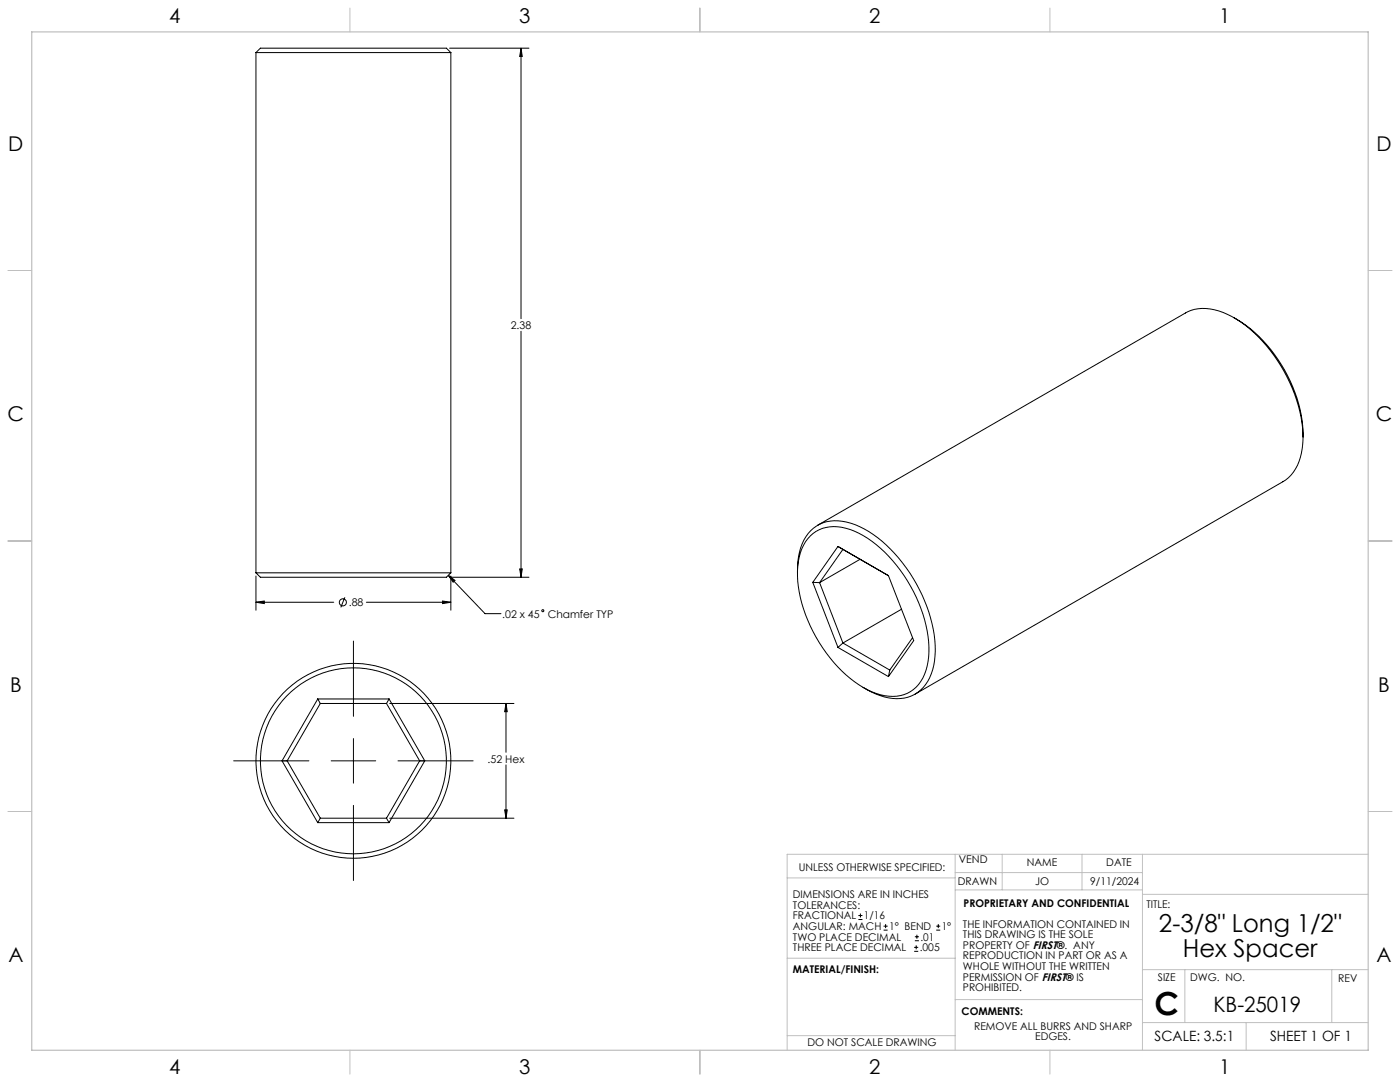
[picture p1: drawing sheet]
<svg xmlns="http://www.w3.org/2000/svg" width="559mm" height="432mm" viewBox="0 0 559 432" stroke-linecap="round" stroke-linejoin="round" font-family="sans-serif">
<g fill="none" stroke="#c0c0c0" stroke-width=".4">
<path d="M139.7 3.2v9.5M279.4 3.2v9.5M419.1 3.2v9.5M3.1 107.9h9.6M546.1 107.9h9.5M3.1 215.9h9.6M546.1 215.9h9.5M3.1 323.8h9.6M546.1 323.8h9.5M314.2 350.3h67M381.2 340.9v78.2M381.2 355.1h74.8"/>
<path d="M381.2 348.2h74.8M400 340.9v14.2M431.9 340.9v14.2M456 340.9v78.2M456 356.9h90.1M546.1 340.9h-231.9v78.2M314.2 382.4h67.2M381.2 398.9h74.8M456 387h90.1M472.9 387v21.1M531.6 387v21.1M139.7 419.1v9.6"/>
<path d="M279.4 419.1v9.6M314.2 413.3h67M419.1 419.1v9.6M456 408.1h90.1M497.4 408.1v11"/>
</g>
<path d="M12.7 12.7h533.4v406.4h-533.4z" fill="none" stroke="#c0c0c0" stroke-width=".5"/>
<g fill="none" stroke="#000" stroke-width=".4">
<path d="M179.5 19.2h31.6M208 19.2v108M208 19.2l.5 3.3h-1.1zM102.2 21h77.8M102.2 21l1.7-1.8h74.3l1.8 1.8M102.2 21v207.6M180 21v207.6M208 132.2v98.2M492.6 126.8a57.4 57.4 0 0 1 25.7 34.3l1.4 6.6 .4 6.7M323.4 213.9a14.7 14.7 0 0 1 15.9-2.6 48.7 48.7 0 0 1 24.1 22.6 49.1 49.1 0 0 1 7 30.1 14.9 14.9 0 0 1-11 13.6 23.2 23.2 0 0 1-18.3-5.5 59.2 59.2 0 0 1-22.8-42.2 21.2 21.2 0 0 1 5.1-16zM326.4 209.6l146.7-84.7a17.5 17.5 0 0 1 16.8 .5 56.2 56.2 0 0 1 24.9 27.2 47.4 47.4 0 0 1 4.7 28.2 16.7 16.7 0 0 1-7.5 11.5l-146.7 84.7M334.5 218.1l20.1 11.6 10.1 26-10.1 14.3"/>
<path d="M334.5 218.1l-10.1 14.3M334.5 218.1l1.9 1.2-9.3 13.2M102.2 229.9v13.6M102.2 228.6h77.8M102.2 228.6l1.7 1.8h74.3l1.8-1.8M137.7 238.4l-1.7 4M176.6 239.9l3.4 .4-3.4 .6zM178.9 229.6l14.7 15.3h6.4M178.9 229.6l2.7 2-.7 .7zM179.5 230.4h31.6M180 229.9v13.6M207.4 227h1.1l-.5 3.4z"/>
<path d="M318.3 228.9a21.7 21.7 0 0 1 6.4-18.1 16.2 16.2 0 0 1 16.7-1.4 52.1 52.1 0 0 1 24.3 23.5 52.4 52.4 0 0 1 7.3 30.7 16.3 16.3 0 0 1-10.6 14.6 22.2 22.2 0 0 1-17.8-3.8M324.4 232.4l10.1 26M324.4 232.4l2.7 .1M327.1 232.5l9.3 24.1M343.3 223.2l-16.2 9.3M102.2 240.3h31M102.2 240.3l3.3-.4v1zM141.1 255.8v30.1M146.2 240.3h33.8M334.5 258.4l20.1 11.6M336.4 256.6l-1.9 1.8M336.4 256.6l18.7 10.8"/>
<path d="M359.8 243.1l-23.4 13.5M364.2 254.5l-9.1 12.9M126.8 278.9h28.5M126.8 278.9l-14.2 24.7 14.2 24.7M126.8 278.9l1 1.8M155.3 278.9l14.2 24.7-14.2 24.7M155.3 278.9l-1 1.8M355.1 267.4l-.5 2.6M127.8 280.7h26.5M127.8 280.7l-13.2 22.9 13.2 22.9M141.1 294.7v17.8M154.3 280.7l13.2 22.9-13.2 22.9"/>
<path d="M155.5 280.7h49.6M202 280.7l.5 3.3h-1.1zM202 280.7v19.5M93.3 303.6h30M132.2 303.6h17.8M158.9 303.6h29.9M202 305.3v21.2M126.8 328.3h28.5M127.8 326.5l-1 1.8M127.8 326.5h26.5M141.1 321.4v30M154.3 326.5l1 1.8"/>
<path d="M155.5 326.5h49.6M201.4 323.2h1.1l-.5 3.3zM342.6 367h1.6M342.6 365.4h1.6M343.4 364.6v1.5M352.7 371.2h1.6M352.7 369.6h1.6M353.5 368.8v1.6M364.9 379.7h1.6M364.9 378.1h1.6M365.2 375.4h1.6M365.2 373.8h1.6"/>
<path d="M365.7 377.3v1.5M366 373v1.6M373.7 371.2h1.6M373.7 369.6h1.6M374.5 368.8v1.6"/>
<circle cx="136.9" cy="240.4" r="1.4"/>
<circle cx="216.7" cy="243.7" r=".4"/>
<circle cx="141.1" cy="303.6" r="38.9"/>
<circle cx="141.1" cy="303.6" r="37.1"/>
</g>
<g fill="#000">
<path d="M178.9 229.6l2.7 2-.7 .7z"/>
<path d="M202 280.7l.5 3.3h-1.1zM201.4 323.2h1.1l-.5 3.3zM102.2 240.3l3.3-.4v1zM176.6 239.9l3.4 .4-3.4 .6zM207.4 227h1.1l-.5 3.4zM208 19.2l.5 3.3h-1.1z"/>
</g>
<text font-size="12.7" x="460.9" y="405.2">C</text>
<g font-size="9.9">
<text x="462.6" y="372">2-3/8&quot; Long 1/2&quot;</text>
<text x="472.1" y="381.9">Hex Spacer</text>
</g>
<text font-size="8.5" x="484.3" y="404">KB-25019</text>
<g font-size="8.1">
<text x="67.6" y="9.3">4</text>
<text x="207.3" y="9.3">3</text>
<text x="347" y="9.3">2</text>
<text x="486.7" y="9.3">1</text>
<text x="3.3" y="60.1">D</text>
<text x="549.4" y="60.1">D</text>
<text x="3" y="168">C</text>
<text x="549.1" y="168">C</text>
<text x="4" y="276">B</text>
<text x="550.1" y="276">B</text>
<text x="3.3" y="383.9">A</text>
<text x="549.4" y="383.9">A</text>
<text x="67.6" y="428.4">4</text>
<text x="207.3" y="428.4">3</text>
<text x="347" y="428.4">2</text>
<text x="486.7" y="428.4">1</text>
</g>
<g font-size="5.6">
<text x="460.9" y="415.2">SCALE: 3.5:1</text>
<text x="507" y="415.2">SHEET 1 OF 1</text>
</g>
<g font-size="4.2">
<text x="203.9" y="131.3">2.38</text>
<text x="139.2" y="241.9">.88</text>
<text x="200.5" y="246.5">.02 x 45</text>
<text x="218.6" y="246.5">Chamfer TYP</text>
<text x="194.6" y="304.3">.52 Hex</text>
<text x="318.8" y="347.7">UNLESS OTHERWISE SPECIFIED:</text>
<text x="382.7" y="344.5">VEND</text>
<text x="409.9" y="345.7">NAME</text>
<text x="441.6" y="345.7">DATE</text>
<text x="382.3" y="353.3">DRAWN</text>
<text x="413.2" y="353.3">JO</text>
<text x="435.2" y="353.3">9/11/2024</text>
<text x="316.5" y="358.5">DIMENSIONS ARE IN INCHES</text>
<text x="316.5" y="362.7">TOLERANCES:</text>
<text x="384.6" y="361.9">PROPRIETARY AND CONFIDENTIAL</text>
<text x="457.6" y="362.3">TITLE:</text>
<text x="316.5" y="371.2">ANGULAR: MACH</text>
<text x="316.5" y="366.9">FRACTIONAL</text>
<text x="344.8" y="366.9">1/16</text>
<text x="354.9" y="371.2">1° BEND</text>
<text x="375.9" y="371.2">1°</text>
<text x="384.4" y="370.2">THE INFORMATION CONTAINED IN</text>
<text x="316.5" y="375.4">TWO PLACE DECIMAL</text>
<text x="367.4" y="375.4">.01</text>
<text x="384.4" y="374.4">THIS DRAWING IS THE SOLE</text>
<text x="316.5" y="379.6">THREE PLACE DECIMAL</text>
<text x="367.1" y="379.6">.005</text>
<text x="384.4" y="378.6">PROPERTY OF FIRST®. ANY</text>
<text x="384.4" y="382.9">REPRODUCTION IN PART OR AS A</text>
<text x="316.5" y="388.4">MATERIAL/FINISH:</text>
<text x="384.4" y="387.1">WHOLE WITHOUT THE WRITTEN</text>
<text x="384.4" y="391.3">PERMISSION OF FIRST® IS</text>
<text x="384.4" y="395.6">PROHIBITED.</text>
<text x="462.2" y="391.3">SIZE</text>
<text x="475.1" y="391.3">DWG. NO.</text>
<text x="534.1" y="391.8">REV</text>
<text x="383.8" y="405.1">COMMENTS:</text>
<text x="388.8" y="410.9">REMOVE ALL BURRS AND SHARP</text>
<text x="322.3" y="417.6">DO NOT SCALE DRAWING</text>
<text x="413.2" y="415.2">EDGES.</text>
</g>
</svg>
